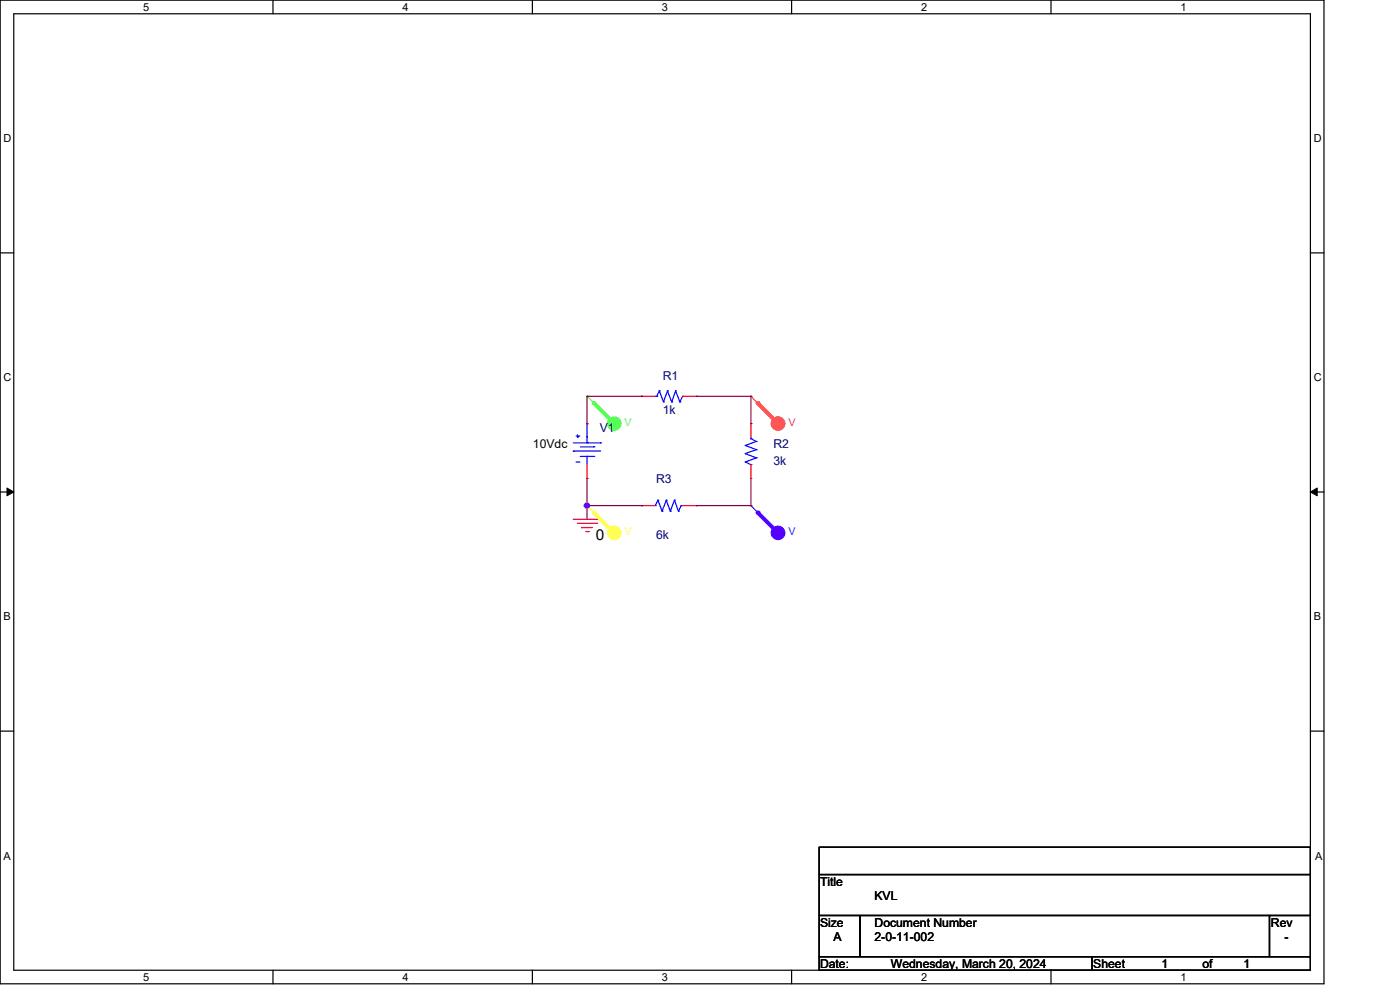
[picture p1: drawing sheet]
<svg xmlns="http://www.w3.org/2000/svg" width="297mm" height="210mm" viewBox="0 0 297 210" stroke-linecap="round" stroke-linejoin="round" font-family="sans-serif">
<g fill="none" stroke="#000" stroke-width=".25">
<path d="M0 0h280.6v208.4h-280.6zM2.9 2.9h274.8v202.6h-274.8zM57.8 0v2.9M112.8 0v2.9M167.8 0v2.9M222.7 0v2.9M0 53.6h2.9M277.7 53.6h2.9M0 104.2h2.9M277.7 104.2h2.9M0 154.9h2.9M277.7 154.9h2.9"/>
<path d="M173.6 179.4h104.1v5.8h-104.1zM173.6 185.2h104.1v8.7h-104.1zM173.6 193.9h8.7v8.7h-8.7zM182.3 193.9h86.7v8.7h-86.7zM269 193.9h8.7v8.7h-8.7zM57.8 205.5v2.9M112.8 205.5v2.9M167.8 205.5v2.9M173.6 202.6h57.8v2.9h-57.8zM222.7 205.5v2.9M231.4 202.6h46.3v2.9h-46.3z"/>
</g>
<path d="M1.5 103.4l1.4 .8-1.4 .8zM277.7 104.2l1.4-.8v1.6z" fill="#000" stroke="#000" stroke-width=".21"/>
<path d="M121.5 110h5.8M122.4 110.9h4M123.2 111.7h.1M123.2 111.7h2.4M124.1 112.6h.6M124.7 112.6h.1M126.4 110.9h.1M127.3 110h.1" fill="none" stroke="#f00" stroke-width=".25"/>
<circle cx="130.2" cy="89.7" r="1.43" fill="#5f5" stroke="#5f5" stroke-width=".25"/>
<path d="M124.4 83.9h.1M124.4 83.9l5.8 5.8" fill="none" stroke="#5f5" stroke-width=".25"/>
<path d="M125.8 85.4l4.4 4.3" fill="none" stroke="#5f5" stroke-width=".85"/>
<circle cx="125.8" cy="85.4" r=".42" fill="#5f5"/>
<circle cx="164.9" cy="89.7" r="1.43" fill="#f55" stroke="#f55" stroke-width=".25"/>
<path d="M159.1 83.9h.1M159.1 83.9l5.8 5.8" fill="none" stroke="#f55" stroke-width=".25"/>
<path d="M160.6 85.4l4.3 4.3" fill="none" stroke="#f55" stroke-width=".85"/>
<circle cx="160.6" cy="85.4" r=".42" fill="#f55"/>
<circle cx="164.9" cy="112.9" r="1.43" fill="#50f" stroke="#50f" stroke-width=".25"/>
<path d="M159.1 107.1h.1M159.1 107.1l5.8 5.8" fill="none" stroke="#50f" stroke-width=".25"/>
<path d="M160.6 108.6l4.3 4.3" fill="none" stroke="#50f" stroke-width=".85"/>
<circle cx="160.6" cy="108.6" r=".42" fill="#50f"/>
<circle cx="130.2" cy="112.9" r="1.43" fill="#ff5" stroke="#ff5" stroke-width=".25"/>
<path d="M124.4 107.1h.1M124.4 107.1l5.8 5.8" fill="none" stroke="#ff5" stroke-width=".25"/>
<path d="M125.8 108.6l4.4 4.3" fill="none" stroke="#ff5" stroke-width=".85"/>
<circle cx="125.8" cy="108.6" r=".42" fill="#ff5"/>
<g fill="none" stroke="#00f" stroke-width=".25">
<path d="M121.5 95.5h.1M121.5 95.5h5.8M121.5 93.8h5.8M122.1 92.4h.6M122.1 97.9h.6M122.4 92.6h.1M122.4 92.1v.5M122.7 92.4h.1M122.7 97.9h.1M123 94.6h2.8M123 96.7h2.8M124.4 93.8h.1"/>
<path d="M124.4 96.7h.1M124.4 89.7h.1M124.4 89.7v4.1M124.4 96.7v1.7M125.8 94.6h.1M125.8 96.7h.1M127.3 93.8h.1M138.9 83.9h.3M139.2 83.9h.1M139.7 82.8h.1M139.7 82.8l-.5 1.1M139.7 82.8l.9 2.3"/>
<path d="M140.6 85.1h.1M141.5 82.8h.1M141.5 82.8l-.9 2.3M141.5 82.8l.8 2.3M142.3 85.1h.1M143.2 82.8h.1M143.2 82.8l-.9 2.3M143.2 82.8l.9 2.3M144.1 85.1h.1M144.7 83.9h.1M144.7 83.9l-.6 1.2M157.9 94.4h.1"/>
<path d="M157.9 96.1h.1M157.9 97.9h.1M157.9 94.4l2.4 .8M157.9 96.1l2.4 .9M157.9 97.9l1.2 .5M159.1 98.4h.1M159.1 92.9h.1M159.1 92.9l1.2 .6M159.1 92.6v.3M160.3 93.5h.1M160.3 95.2h.1M160.3 97h.1"/>
<path d="M160.3 93.5l-2.4 .9M160.3 95.2l-2.4 .9M160.3 97l-2.4 .9M138.9 107.1h.1M139.4 105.9h.1M139.4 105.9l.9 2.4M139.4 105.9l-.5 1.2M140.3 108.3h.1M141.2 105.9h.1M141.2 105.9l.8 2.4M141.2 105.9l-.9 2.4M142 108.3h.1"/>
<path d="M142.9 105.9h.1M142.9 105.9l.9 2.4M142.9 105.9l-.9 2.4M143.8 108.3h.1M144.4 107.1h.1M144.4 107.1l-.6 1.2M144.4 107.1h.3"/>
</g>
<g fill="none" stroke="#f00" stroke-width=".25">
<path d="M124.4 89.7h.1M124.4 98.4v2.9M136 83.9h.1M136 83.9h2.9M144.7 83.9h2.8M147.5 83.9h.1M159.1 89.7h.1M159.1 89.7v2.9M159.1 98.4v2.9M124.4 101.3h.1M136 107.1h.1M136 107.1h2.9"/>
<path d="M144.7 107.1h2.8M147.5 107.1h.1M159.1 101.3h.1"/>
</g>
<g fill="none" stroke="#800040" stroke-width=".25">
<path d="M124.4 83.9h.1M124.4 83.9v5.8M124.4 83.9h11.6M136 83.9h.1M147.5 83.9h11.6M159.1 83.9h.1M159.1 89.7h.1M159.1 83.9v5.8M124.4 107.1h.1M124.4 101.3v8.7M124.4 107.1h11.6M136 107.1h.1"/>
<path d="M147.5 107.1h.1M147.5 107.1h11.6M159.1 107.1h.1M159.1 101.3v5.8"/>
</g>
<circle cx="124.4" cy="107.1" r=".55" fill="#f0f" stroke="#f0f" stroke-width=".25"/>
<text font-size="3.2" x="126.3" y="114.3">0</text>
<g font-size="2.6" fill="#000080">
<text x="140.5" y="80.5">R1</text>
<text x="140.5" y="87.8">1k</text>
<text x="127.1" y="91.5">V1</text>
<text x="163.9" y="95">R2</text>
<text x="163.9" y="98.5">3k</text>
<text x="139" y="102.2">R3</text>
<text x="139" y="114.1">6k</text>
</g>
<g font-size="2.6">
<text x="112.9" y="95">10Vdc</text>
<text x="173.8" y="187.7">Title</text>
<text x="185.3" y="190.6">KVL</text>
<text x="173.8" y="196.3">Size</text>
<text x="185.3" y="196.3">Document Number</text>
<text x="269.3" y="196.3">Rev</text>
<text x="176.7" y="199.3">A</text>
<text x="185.3" y="199.3">2-0-11-002</text>
<text x="272.2" y="199.3">-</text>
<text x="173.8" y="205.1">Date:</text>
<text x="188.8" y="205.1">Wednesday, March 20, 2024</text>
<text x="231.7" y="205.1">Sheet</text>
<text x="246.2" y="205.1">1</text>
<text x="254.8" y="205.1">of</text>
<text x="263.5" y="205.1">1</text>
</g>
<g font-size="2.3">
<text x="30.4" y="2.2">5</text>
<text x="85.3" y="2.2">4</text>
<text x="140.3" y="2.2">3</text>
<text x="195.2" y="2.2">2</text>
<text x="250.2" y="2.2">1</text>
<text x=".8" y="30.1">D</text>
<text x="278.4" y="30.1">D</text>
<text x=".8" y="80.8">C</text>
<text x="278.4" y="80.8">C</text>
<text x=".8" y="131.4">B</text>
<text x="278.4" y="131.4">B</text>
<text x=".8" y="182.2">A</text>
<text x="278.7" y="182.2">A</text>
<text x="30.4" y="207.7">5</text>
<text x="85.3" y="207.7">4</text>
<text x="140.3" y="207.7">3</text>
<text x="195.2" y="207.7">2</text>
<text x="250.2" y="207.7">1</text>
</g>
<text font-size="2.3" fill="#5f5" x="132.3" y="90.2">V</text>
<text font-size="2.3" fill="#f55" x="167.1" y="90.2">V</text>
<text font-size="2.3" fill="#ff5" x="132.3" y="113.3">V</text>
<text font-size="2.3" fill="#50f" x="167.1" y="113.3">V</text>
</svg>
